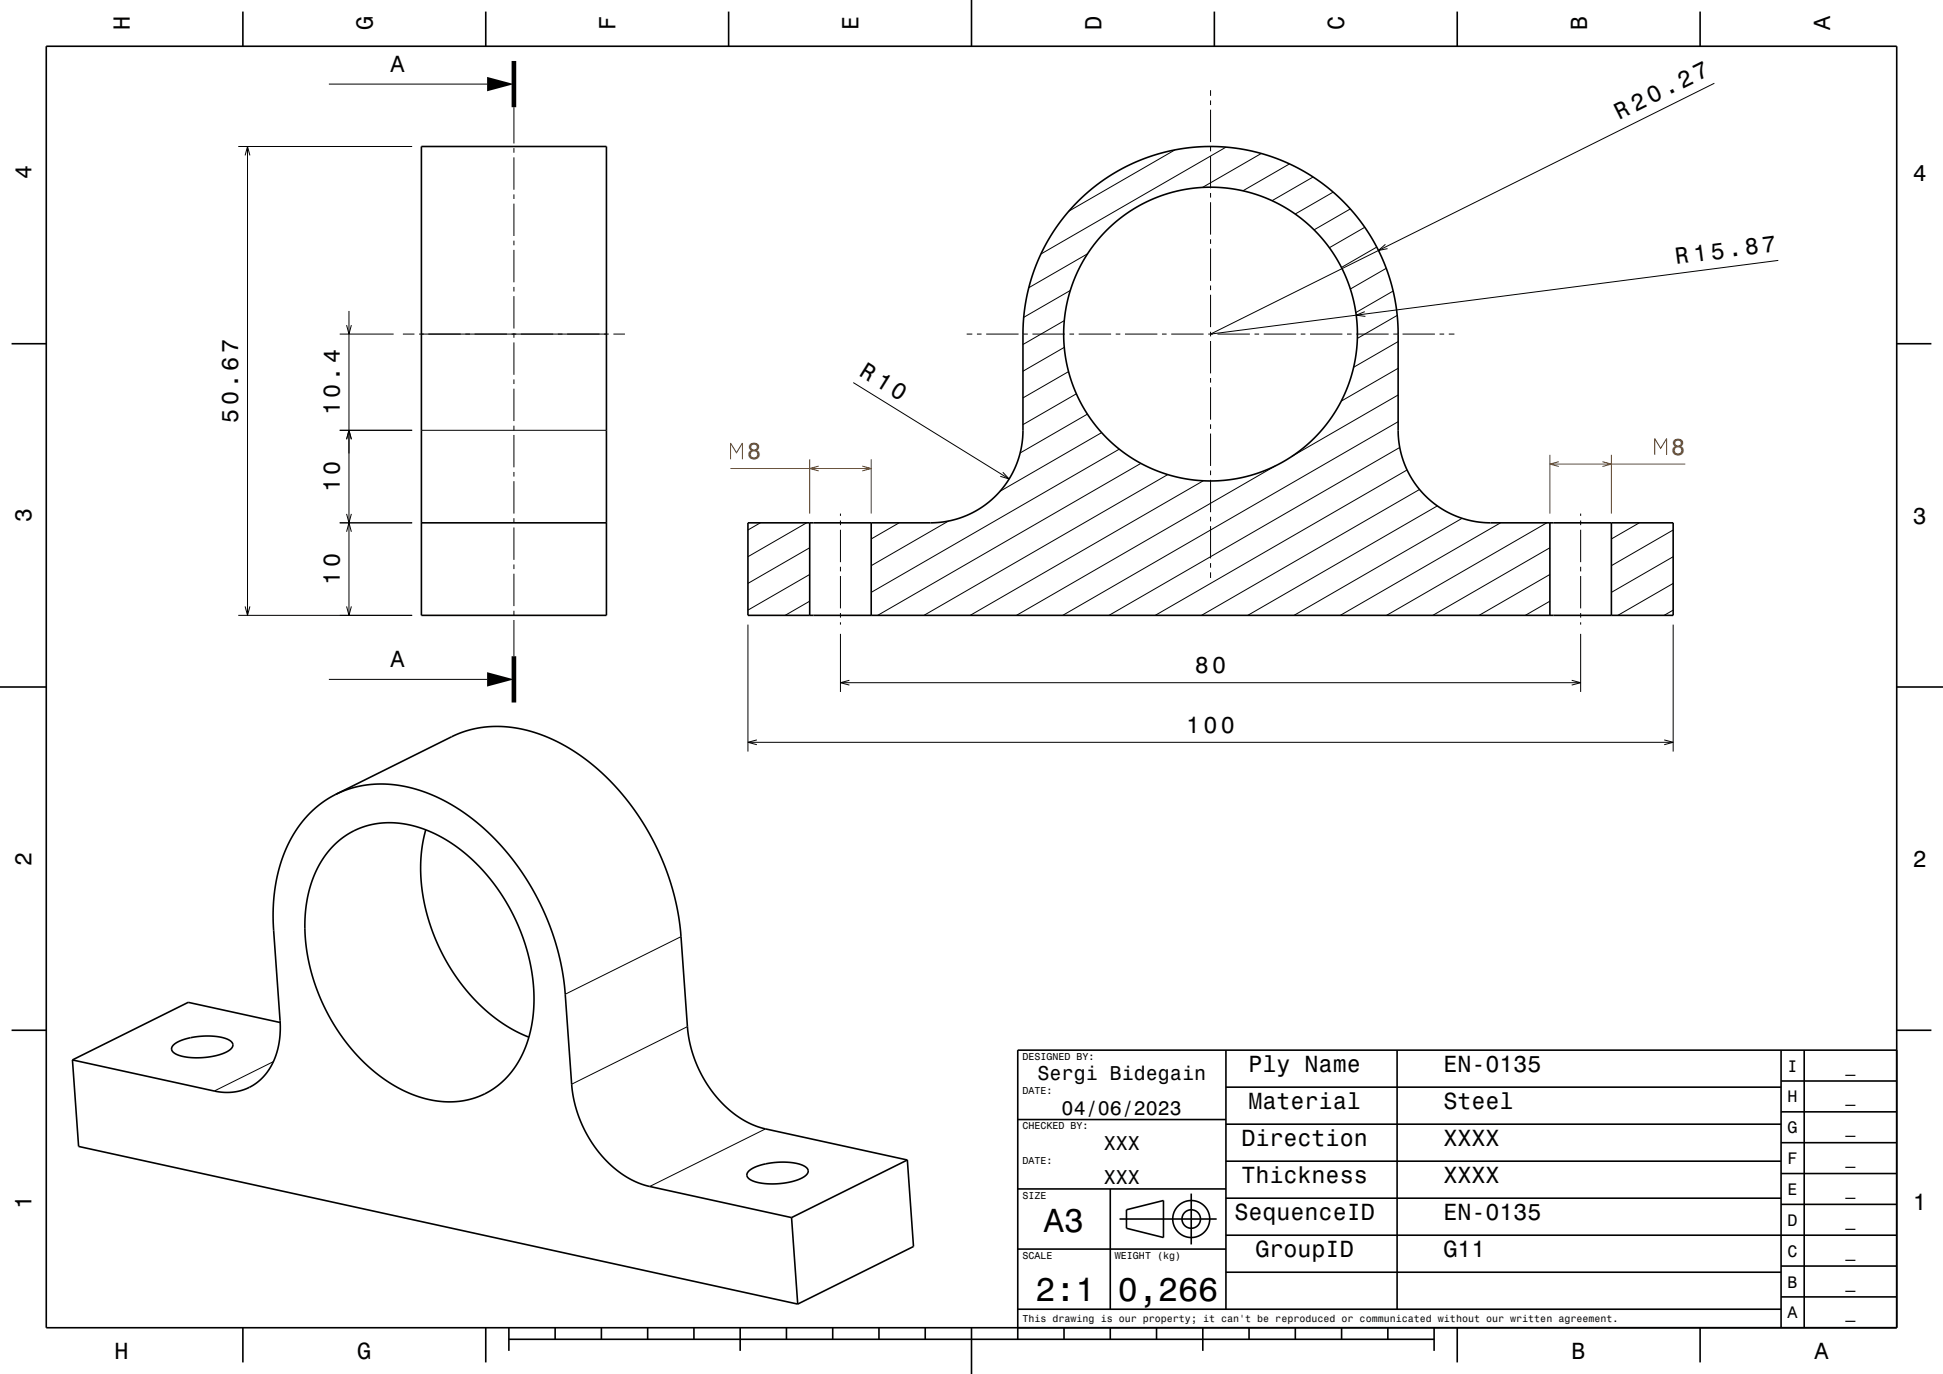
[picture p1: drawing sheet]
<svg xmlns="http://www.w3.org/2000/svg" width="420mm" height="297mm" viewBox="0 0 420 297" stroke-linecap="round" stroke-linejoin="round" font-family="sans-serif">
<g fill="none" stroke="#000" stroke-width=".22">
<path d="M71.1 18.2h34.2M261.7 19.5v1.2M370.6 18l-108.9 54.2 122.7-15.9M51.5 31.7h37.6M53 33.6l.5-1.9 .5 1.9M53.5 31.7v101.3M111.1 23.2v7.8M111.1 32v1M111.1 34v7M254 32.4l-22.9 13.2M261.7 21.7v1M261.7 23.7v7"/>
<path d="M261.7 31.7v1M261.7 33.7v7M265 31.8l-40 23.1M272.6 33.2l-12.7 7.3M278.7 35.4l-10 5.9M283.8 38.3l-8.8 5.1M111.1 42v1M111.1 44v7M111.1 52v1M111.1 54v7M235.1 54.9l-12.7 7.3M261.7 41.7v1"/>
<path d="M261.7 43.7v7M261.7 51.7v1M261.7 53.7v7M288.2 41.5l-8.2 4.8M291.9 45.2l-7.9 4.5M295 49.1l-7.6 4.4M297.6 53.4l-7.6 4.4M299.5 52.8l-1.5 1.3 1.9-.4M299.6 58l-7.7 4.5M73.4 72.2h11.7M74.9 70.3l.5 1.9 .6-1.9M75.4 67.2v65.8"/>
<path d="M87.1 72.2h2.5M90.6 72.2h41M111.1 62v1M111.1 64v7M111.1 72v1M111.1 74v7M132.6 72.2h2.5M209 72.2h1.2M211.2 72.2h1M213.2 72.2h7M221.2 72.2h1M223.2 72.2h7"/>
<path d="M230.1 75.1l-9 5.1M230.1 69.3l-9 5.2M231.2 72.2h1M231.4 62.8l-10.1 5.8M233.2 72.2h7M241.2 72.2h1M243.2 72.2h7M251.2 72.2h1M253.2 72.2h7M261.2 72.2h1M261.7 61.7v1M261.7 63.7v7"/>
<path d="M261.7 71.7v1M261.7 73.7v7M263.2 72.2h7M271.2 72.2h1M273.2 72.2h7M281.2 72.2h1M283.2 72.2h7M291.2 72.2h1M293.2 72.2h7M295 67.4l-1.8 .7 1.9 .3M301.1 62.9l-8 4.7M301.2 72.2h1"/>
<path d="M302 68.2l-8.6 4.9M302.2 79.6l-12.3 7.1M302.2 73.8l-9.6 5.6M303.2 72.2h7M311.2 72.2h1M313.2 72.2h1.2M73.4 93h15.7M74.9 94.9l.5-1.9 .6 1.9M91.1 93h40M111.1 82v1M111.1 84v7M111.1 92v1"/>
<path d="M111.1 94v7M184.4 82.7l33.7 20.8M231 80.3l-9.9 5.7M232.7 85.1l-11.6 6.7M235.1 89.5l-14.6 8.4M238.1 93.5l-21.9 12.7M241.9 97.1l-53.6 30.9M261.7 81.7v1M261.7 83.7v7M261.7 91.7v1M261.7 93.7v7M302.2 91.2l-72.5 41.8"/>
<path d="M302.2 85.4l-22.9 13.2M302.6 96.7l-62.9 36.3M73.4 113h15.7M74.9 114.9l.5-1.9 .6 1.9M74.9 111.1l.5 1.9 .6-1.9M111.1 102v1M111.1 104v7M111.1 112v1M111.1 114v7M164.4 113l-2.7 1.6M174.4 113l-12.7 7.3M175 118.4l-13.3 7.7"/>
<path d="M181.7 111v.5M181.7 112.5v1M181.7 114.5v7M194.4 113l-6.1 3.5M205 112.6l-16.7 9.7M216.8 102.1l1.3 1.4-1.9-.5M246.6 100.2l-56.9 32.8M252.4 102.6l-52.7 30.4M260.1 103.9l-50.4 29.1M261.7 101.7v1M261.7 103.7v7M261.7 111.7v1"/>
<path d="M261.7 113.7v7M275.7 100.7l-56 32.3M304.2 101.6l-54.5 31.4M306.9 105.8l-47.2 27.2M310.7 109.4l-41 23.6M316.1 112l-36.4 21M324.4 113l-34.7 20M334.4 113l-34.7 20M335 118.4l-25.3 14.6M341.7 111v.5M341.7 112.5v1M341.7 114.5v7"/>
<path d="M354.4 113l-6.1 3.5M361.7 114.6l-13.4 7.7M51.5 133h37.6M53 131.1l.5 1.9 .5-1.9M74.9 131.1l.5 1.9 .6-1.9M111.1 122v1M111.1 124v7M111.1 132v1M111.1 134v7.9M161.7 135v27.5M175 129.9l-5.3 3.1M175 124.2l-13.3 7.7"/>
<path d="M181.7 122.5v1M181.7 124.5v7M181.7 132.5v1M181.7 134.5v.5M181.7 137v12.6M261.7 121.7v1M261.7 123.7v1.2M335 129.9l-5.3 3.1M335 124.2l-15.3 8.8M341.7 122.5v1M341.7 124.5v7M341.7 132.5v1"/>
<path d="M341.7 134.5v.5M341.7 137v12.6M361.7 131.9l-2 1.1M361.7 126.1l-12 6.9M361.7 120.3l-13.4 7.7M361.7 135v27.5M71.1 146.9h34.2M163.6 159.9l-1.9 .6 1.9 .5M181.7 147.6h160M183.6 147.1l-1.9 .5 1.9 .5M339.7 147.1l2 .5-2 .5M359.7 159.9l2 .6-2 .5"/>
<path d="M161.7 160.5h200M147.2 202.5l-25 12.4M59.1 229.5l-12.8 6.3M148.6 221.9l-25 12.5M165.5 244l-25.1 12.5"/>
</g>
<path d="M157.9 99.3v-3.5l1.3 2.1 1.3-2.1v3.5M175 99.3v11.7M188.3 99.3v11.7M335 98.3v12.7M337 99.8l-2 .5 2 .5M346.4 99.8l1.9 .5-1.9 .5M348.3 98.3v12.7M357.7 98.3v-3.5l1.3 2.1 1.3-2.1v3.5M157.9 101.3h30.4M177 100.8l-2 .5 2 .5M186.4 100.8l1.9 .5-1.9 .5M335 100.3h29.3" fill="none" stroke="#804000" stroke-width=".22"/>
<g fill="none" stroke="#000" stroke-width=".35">
<path d="M10 10h400v277h-400zM52.5 2.5v7.5M105 2.5v7.5M157.5 2.5v7.5M210 0v10M262.5 2.5v7.5M315 2.5v7.5M367.5 2.5v7.5M91.1 31.7h40v101.3h-40zM2.5 74.3h7.5M410 74.3h7.5M91.1 113h40"/>
<path d="M161.7 113l41.2-.1 2.7-.4 2.6-.8 2.7-1.3 2.5-1.6 2.2-2 2.2-2.8 1.6-2.8 1.1-3.3 .4-2.2 .2-2v-22.4l.6-5.7 .9-4.4 1.4-4 1.8-3.9 2.4-4 3.3-4.2 3.9-3.8 4.2-3.1 3-1.8 2.3-1.1 5.1-1.9 5.2-1.2 5.2-.5 5.5 .2 4.6 .7 4.6 1.4 4.4 1.8 4.3 2.5 3.9 2.8 3.4 3.2 3.5 4.3 2.4 3.8 1.7 3.3 1.5 4 1.1 3.8 .6 3.7 .3 4.8v21.5l.4 3.2 .8 2.9 1 2.6 1.6 2.5 1.8 2.1 2.4 2.2 3 1.8 3.2 1.3 3.4 .8 2.3 .1h39.6v20h-200zM175 113v20M188.3 113v20M335 113v20M348.3 113v20M0 148.5h10M410 148.5h10M72.6 171.7l25.4-12.6 2.7-1.1 2.5-.6 2.3-.3 2.6-.1 2.5 .2 2.5 .5 2.4 .6 3.1 1.2 2.7 1.3 2.5 1.4 3.1 2.2 3.1 2.5 2.8 2.9 2.4 2.8 2.4 3.1 1.9 2.9 2 3.7 1.8 3.9 2.1 6.1 1.4 6.4 .4 3.1 1.4 20.3 .6 3.6 .9 3.1 1.1 2.7 1.6 2.8 1.9 2.6 2.2 2.3 2.3 1.9 2.4 1.5 2.2 .9 32.3 7.2M72.6 171.7l2.2-.9 2.4-.8 2.6-.4 2.4-.1 2.6 .1 2.5 .4 2.6 .6 2.5 .8 2.9 1.3 2.3 1.3 4.9 3.3 4.5 4.1 2.3 2.5 2.1 2.7 2.9 4.3 2.6 4.8 2.1 4.8 1.8 5.7 .8 3.8 .5 3.5 1.6 21.8 .4 2.6 .6 2.4 1.2 3 1.8 3.3 2 2.8 2.3 2.4 1.8 1.5 1.9 1.3 2.1 1 1.7 .6 31.6 7M72.6 171.7l-2.3 1.3-2 1.6-1.9 1.8-1.7 2.1-1.4 2.1-1.3 2.4-1 2.5-.9 2.9-.8 4.7-.3 5.2 1.6 22.7-.1 2.7-.4 2.8-.8 2.6-1.1 2.1-1.4 1.7-2 1.6-2 1-2.3 .6h-2.4l-32.4-7M92 179.4l-.7 3.1-.3 3.3-.1 3.2 .3 3.3 .6 3.3 1 3.8 1.2 3.2 1.3 3 1.7 3.1 1.9 2.9 2.3 2.9 2.4 2.6 2.5 2.2 2.5 1.9 2.9 1.7 2.8 1.3M72 182.9l1.8-1.6 2.1-1.4 2.1-1 2.2-.6 2.6-.4 2.2-.1 2.3 .3 2.7 .6 2.6 .9 2.7 1.3 2.4 1.5 2.6 1.9 2.1 1.8 2.2 2.3 2.2 2.6 1.8 2.7 1.8 3 1.5 3.1 1.1 2.8 1 3.3 .8 3.3 .4 2.9 .2 3v2.7l-.3 3.1-.6 2.7-.8 2.6-1.1 2.3-1.2 2-1.5 2-1.7 1.6-1.8 1.4-2 1.1-1.9 .8-2.1 .5-2.3 .3-2.1-.1-2.3-.2-2.2-.5-2.5-.9-2.1-.9-2.5-1.4-4.2-3.2-4-4-3.4-4.6-2.8-5-2.2-5.5-1.3-5.5-.6-5.6 .3-5.3 .4-2.3 .7-2.4 .9-2.3 1.1-2.1 1.3-1.9z"/>
<path d="M2.5 222.7h7.5M15.7 229.1l1.3 18.7 155.4 34.1M37.5 225.9l1.6-1 2.7-.7 2.9-.3 3 .3a2.84 2.84 0 0 1 2.6 1.6 2.73 2.73 0 0 1-2.3 2l-1.6 .5-2.5 .3h-2.4l-1.8-.2a2.84 2.84 0 0 1-2.6-1.6zM60.6 221l-19.9-4.3-25 12.4M265 235h120M265 227v56M302 227v56M385 233.7h25M385 227v60M390 227v60M410 222.7h7.5M410 227h-190v62.5"/>
<path d="M161.8 253.1l1.7-.9 2.6-.7 3-.3 2.7 .2a3.1 3.1 0 0 1 2.9 1.7 2.76 2.76 0 0 1-2.3 1.9l-1.9 .6-2.2 .3h-2l-2-.2a3.1 3.1 0 0 1-2.9-1.7zM196.1 250.7l1.4 18.7-25.1 12.5M196.1 250.7l-25 12.5M220 257h45M220 242h45M240 257v26M257.5 258v11M265 259h120M265 251h120M265 243h120M385 253.7h25M385 247h25"/>
<path d="M385 240.3h25M171.1 263.2l1.3 18.7M220 270h45M242 263.5h21M243.5 261.5l8-2v8l-8-2zM265 275h120M265 267h145M385 273.7h25M385 260.3h25M52.5 287v7.5M105 287v7.5M110 289.5h200"/>
<path d="M110 287v5M120 287v2.5M130 287v2.5M140 287v2.5M150 287v2.5M160 287v5M170 287v2.5M180 287v2.5M190 287v2.5M200 287v2.5M210 287v10M220 283h165"/>
<path d="M230 287v2.5M240 287v2.5M250 287v2.5M260 287v5M270 287v2.5M280 287v2.5M290 287v2.5M300 287v2.5M310 287v5M315 287v7.5M367.5 287v7.5M385 280.3h25"/>
<circle cx="261.7" cy="72.2" r="31.8"/>
<circle cx="257.5" cy="263.5" r="2"/>
<circle cx="257.5" cy="263.5" r="4"/>
</g>
<path d="M111.1 13.2v10M111.1 141.9v10" fill="none" stroke="#000" stroke-width="1" stroke-linecap="butt"/>
<g fill="#000">
<path d="M105.3 16.6l5.8 1.6-5.8 1.5z" fill-rule="evenodd"/>
<path d="M105.3 145.3l5.8 1.6-5.8 1.5z" fill-rule="evenodd"/>
</g>
<g font-size="7.2">
<text x="225.7" y="266.3">A3</text>
<text x="223.8" y="281.3">2:1</text>
<text x="241.7" y="281.3">0,266</text>
</g>
<g font-size="5.1">
<text x="350" y="26" transform="rotate(-27 350 26)">R 20.27</text>
<text x="185.5" y="81" transform="rotate(32 185.5 81)">R 10</text>
</g>
<g font-size="5">
<text x="28.1" y="6.5" transform="rotate(-90 28.1 6.5)">H</text>
<text x="80.6" y="6.5" transform="rotate(-90 80.6 6.5)">G</text>
<text x="133.1" y="6.5" transform="rotate(-90 133.1 6.5)">F</text>
<text x="185.6" y="6.5" transform="rotate(-90 185.6 6.5)">E</text>
<text x="238.1" y="6.5" transform="rotate(-90 238.1 6.5)">D</text>
<text x="290.6" y="6.5" transform="rotate(-90 290.6 6.5)">C</text>
<text x="343.1" y="6.5" transform="rotate(-90 343.1 6.5)">B</text>
<text x="395.6" y="6.5" transform="rotate(-90 395.6 6.5)">A</text>
<text x="84.4" y="15.6">A</text>
<text x="6.8" y="38.7" transform="rotate(-90 6.8 38.7)">4</text>
<text x="413.5" y="39">4</text>
<text x="362.3" y="57.1" transform="rotate(-7 362.3 57.1)">R 15.87</text>
<text x="73.4" y="89.7" transform="rotate(-90 73.4 89.7)">10.4</text>
<text x="51.5" y="91.3" transform="rotate(-90 51.5 91.3)">50.67</text>
<text x="73.4" y="106.4" transform="rotate(-90 73.4 106.4)">10</text>
<text x="6.8" y="112.9" transform="rotate(-90 6.8 112.9)">3</text>
<text x="413.5" y="113.2">3</text>
<text x="73.4" y="126.4" transform="rotate(-90 73.4 126.4)">10</text>
<text x="84.4" y="144.2">A</text>
<text x="258.3" y="145.6">80</text>
<text x="256.4" y="158.5">100</text>
<text x="6.8" y="187.1" transform="rotate(-90 6.8 187.1)">2</text>
<text x="413.5" y="187.4">2</text>
<text x="269.9" y="231.8">Ply Name</text>
<text x="312" y="231.8">EN-0135</text>
<text x="269.9" y="239.8">Material</text>
<text x="312" y="239.8">Steel</text>
<text x="268.3" y="247.8">Direction</text>
<text x="312" y="247.8">XXXX</text>
<text x="268.3" y="255.8">Thickness</text>
<text x="312" y="255.8">XXXX</text>
<text x="6.8" y="261.3" transform="rotate(-90 6.8 261.3)">1</text>
<text x="266.8" y="263.8">SequenceID</text>
<text x="312" y="263.8">EN-0135</text>
<text x="413.5" y="261.6">1</text>
<text x="271.4" y="271.8">GroupID</text>
<text x="312" y="271.8">G11</text>
<text x="24.7" y="293.8">H</text>
<text x="77.2" y="293.8">G</text>
<text x="339.7" y="293.8">B</text>
<text x="392.2" y="293.8">A</text>
</g>
<g font-size="5" fill="#804000">
<text x="161.5" y="99.3">8</text>
<text x="361.3" y="98.3">8</text>
</g>
<g font-size="4.3">
<text x="224.3" y="233.5">Sergi Bidegain</text>
<text x="229.5" y="241">04/06/2023</text>
<text x="238.6" y="248.5">XXX</text>
<text x="238.6" y="256">XXX</text>
</g>
<g font-size="3.6">
<text x="386.4" y="231.6">I</text>
<text x="398.9" y="231.6">_</text>
<text x="386.4" y="238.3">H</text>
<text x="398.9" y="238.3">_</text>
<text x="386.4" y="245">G</text>
<text x="398.9" y="245">_</text>
<text x="386.4" y="251.6">F</text>
<text x="398.9" y="251.6">_</text>
<text x="386.4" y="258.3">E</text>
<text x="398.9" y="258.3">_</text>
<text x="386.4" y="265">D</text>
<text x="398.9" y="265">_</text>
<text x="386.4" y="271.6">C</text>
<text x="398.9" y="271.6">_</text>
<text x="386.4" y="278.3">B</text>
<text x="398.9" y="278.3">_</text>
<text x="386.4" y="285">A</text>
<text x="398.9" y="285">_</text>
</g>
<g font-size="2.2">
<text x="221" y="229.1">DESIGNED BY:</text>
<text x="221" y="236.6">DATE:</text>
<text x="221" y="244.1">CHECKED BY:</text>
<text x="221" y="251.6">DATE:</text>
<text x="221" y="259.1">SIZE</text>
<text x="221" y="272.1">SCALE</text>
<text x="241" y="272.1">WEIGHT (kg)</text>
<text x="221" y="285.8">This drawing is our property; it can't be reproduced or communicated without our written agreement.</text>
</g>
</svg>
